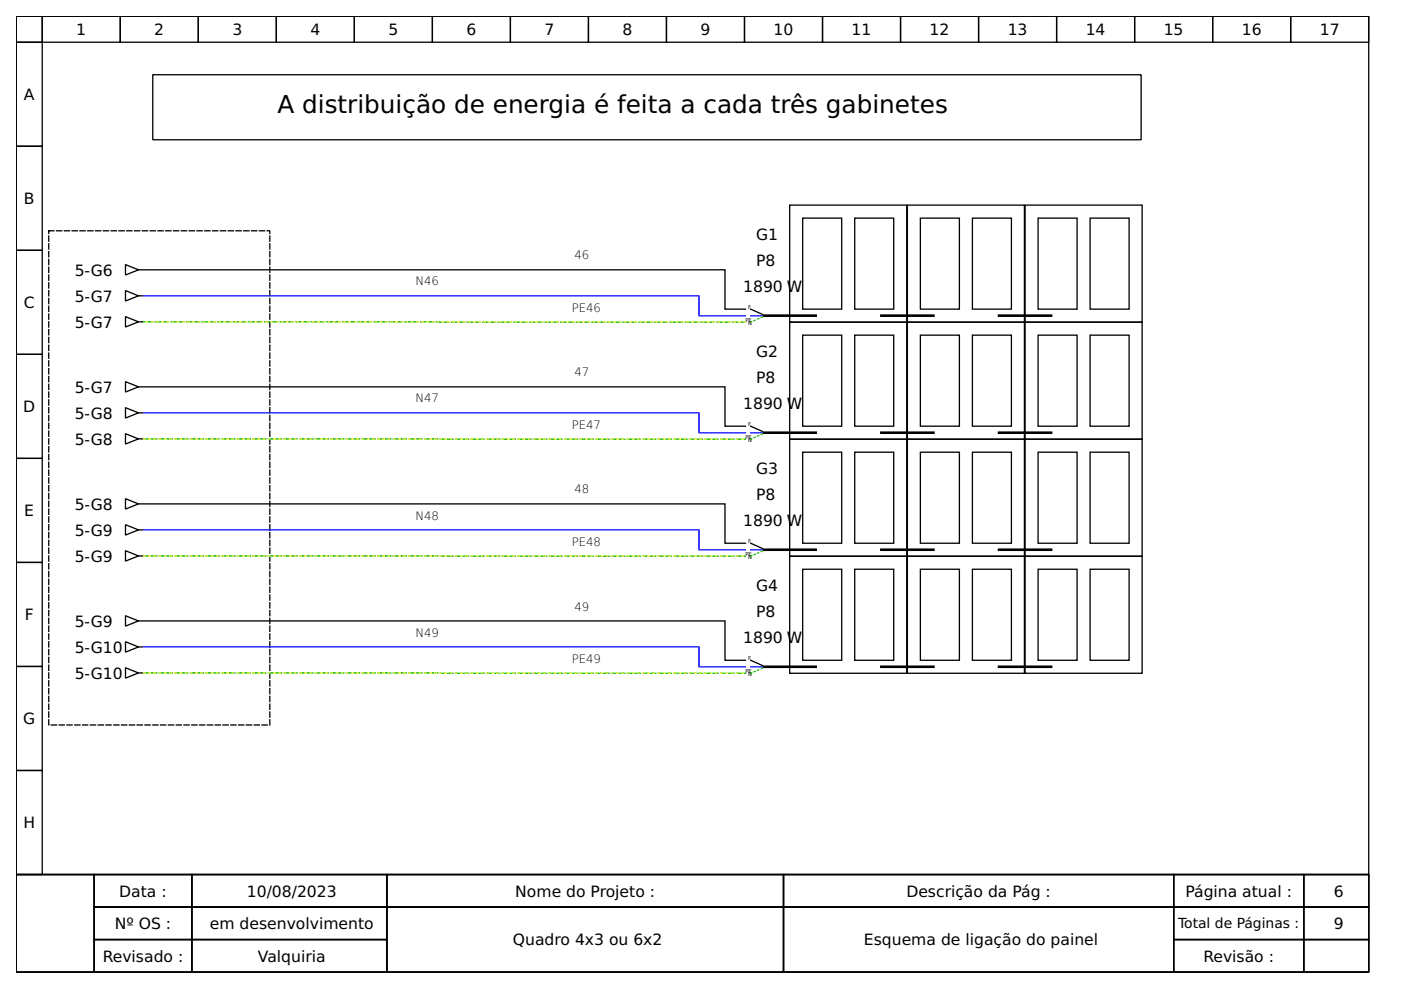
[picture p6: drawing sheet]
<svg xmlns="http://www.w3.org/2000/svg" width="297mm" height="210mm" viewBox="0 0 297 210" stroke-linecap="round" stroke-linejoin="round" font-family="sans-serif">
<g fill="none" stroke="#000" stroke-width=".28">
<path d="M3.4 3.4h286.8v182h-286.8zM3.4 3.4h5.6v5.6h-5.6zM3.4 9h5.6v22h-5.6zM9 3.4h16.5v5.6h-16.5zM25.5 3.4h16.5v5.6h-16.5zM32.4 15.8h209.5v13.8h-209.5zM42 3.4h16.6v5.6h-16.6zM58.6 3.4h16.5v5.6h-16.5zM75.1 3.4h16.6v5.6h-16.6zM91.7 3.4h16.5v5.6h-16.5zM108.2 3.4h16.6v5.6h-16.6zM124.8 3.4h16.5v5.6h-16.5z"/>
<path d="M141.3 3.4h16.5v5.6h-16.5zM157.8 3.4h16.6v5.6h-16.6zM174.4 3.4h16.5v5.6h-16.5zM190.9 3.4h16.6v5.6h-16.6zM207.5 3.4h16.5v5.6h-16.5zM224 3.4h16.6v5.6h-16.6zM240.6 3.4h16.5v5.6h-16.5zM257.1 3.4h16.6v5.6h-16.6zM273.7 3.4h16.5v5.6h-16.5zM3.4 31h5.6v22.1h-5.6zM3.4 53.1h5.6v22h-5.6zM26.6 56.1l2.8 1.1-2.8 1.1z"/>
<path d="M29.4 57.2h.8M30.5 57.2h123.2v8.3h4.4M167.4 43.5h24.8v24.8h-24.8zM170.2 46.2h8.3v19.3h-8.3zM181.2 46.2h8.3v19.3h-8.3zM192.4 43.5h24.8v24.8h-24.8zM195.1 46.2h8.3v19.3h-8.3zM206.2 46.2h8.2v19.3h-8.2zM217.3 43.5h24.9v24.8h-24.9zM220.1 46.2h8.3v19.3h-8.3zM231.1 46.2h8.3v19.3h-8.3zM3.4 75.1h5.6v22.1h-5.6z"/>
<path d="M26.6 61.6l2.8 1.1-2.8 1.1zM26.6 67.1l2.8 1.1-2.8 1.1zM29.4 62.7h.8M29.4 68.2h.8M159.2 65.5l2.4 1.2M167.4 68.3h24.8v24.8h-24.8zM170.2 71.1h8.3v19.3h-8.3zM181.2 71.1h8.3v19.3h-8.3zM192.4 68.3h24.8v24.8h-24.8zM195.1 71.1h8.3v19.3h-8.3zM206.2 71.1h8.2v19.3h-8.2zM217.3 68.3h24.9v24.8h-24.9z"/>
<path d="M220.1 71.1h8.3v19.3h-8.3zM231.1 71.1h8.3v19.3h-8.3zM3.4 97.2h5.6v22h-5.6zM26.6 91.9l2.8 1.2-2.8 1.1zM26.6 86.4l2.8 1.1-2.8 1.1zM26.6 80.9l2.8 1.1-2.8 1.1zM29.4 93.1h.8M29.4 87.5h.8M29.4 82h.8M30.5 82h123.2v8.4h4.4M159.2 90.4l2.4 1.1M167.4 93.1h24.8v24.8h-24.8z"/>
<path d="M170.2 95.9h8.3v19.3h-8.3zM181.2 95.9h8.3v19.3h-8.3zM192.4 93.1h24.8v24.8h-24.8zM195.1 95.9h8.3v19.3h-8.3zM206.2 95.9h8.2v19.3h-8.2zM217.3 93.1h24.9v24.8h-24.9zM220.1 95.9h8.3v19.3h-8.3zM231.1 95.9h8.3v19.3h-8.3zM3.4 119.2h5.6v22.1h-5.6zM26.6 116.8l2.8 1.1-2.8 1.1zM26.6 111.2l2.8 1.2-2.8 1.1zM26.6 105.7l2.8 1.1-2.8 1.1z"/>
<path d="M29.4 117.9h.8M29.4 112.4h.8M29.4 106.8h.8M30.5 106.8h123.2v8.4h4.4M159.2 115.2l2.4 1.1M167.4 117.9h24.8v24.9h-24.8zM192.4 117.9h24.8v24.9h-24.8zM217.3 117.9h24.9v24.9h-24.9zM26.6 130.5l2.8 1.2-2.8 1.1zM26.6 136.1l2.8 1.1-2.8 1.1zM29.4 131.7h.8M29.4 137.2h.8"/>
<path d="M30.5 131.7h123.2v8.3h4.4M159.2 140l2.4 1.1M170.2 120.7h8.3v19.3h-8.3zM181.2 120.7h8.3v19.3h-8.3zM195.1 120.7h8.3v19.3h-8.3zM206.2 120.7h8.2v19.3h-8.2zM220.1 120.7h8.3v19.3h-8.3zM231.1 120.7h8.3v19.3h-8.3zM3.4 141.3h5.6v22.1h-5.6zM26.6 141.6l2.8 1.1-2.8 1.1zM29.4 142.7h.8M3.4 163.4h5.6v22h-5.6z"/>
<path d="M3.4 185.4h286.8v20.7h-286.8zM3.4 185.4h16.6v20.7h-16.6zM20 185.4h20.7v6.9h-20.7zM20 192.3h20.7v6.9h-20.7zM20 199.2h20.7v6.9h-20.7zM40.7 185.4h41.3v6.9h-41.3zM40.7 192.3h41.3v6.9h-41.3zM40.7 199.2h41.3v6.9h-41.3zM82 185.4h84.1v6.9h-84.1zM82 192.3h84.1v13.8h-84.1zM166.1 185.4h82.7v6.9h-82.7zM166.1 192.3h82.7v13.8h-82.7z"/>
<path d="M248.8 185.4h27.6v6.9h-27.6zM248.8 192.3h27.6v6.9h-27.6zM248.8 199.2h27.6v6.9h-27.6zM276.4 185.4h13.8v6.9h-13.8zM276.4 192.3h13.8v6.9h-13.8zM276.4 199.2h13.8v6.9h-13.8z"/>
</g>
<path d="M10.3 48.9h46.9v104.8h-46.9z" fill="none" stroke="#000" stroke-width=".28" stroke-dasharray="1.1 .6"/>
<path d="M161.9 66.9h11M186.9 66.9h11M211.8 66.9h11M161.9 91.7h11M186.9 91.7h11M211.8 91.7h11M161.9 116.6h11M186.9 116.6h11M211.8 116.6h11M161.9 141.4h11M186.9 141.4h11M211.8 141.4h11" fill="none" stroke="#000" stroke-width=".55"/>
<path d="M30.5 62.7h117.7v4.2h9.9M159.2 66.9h2.4M30.5 87.5h117.7v4.2h9.9M159.2 91.7h2.4M30.5 112.4h117.7v4.2h9.9M159.2 116.6h2.4M30.5 137.2h117.7v4.2h9.9M159.2 141.4h2.4" fill="none" stroke="#00f" stroke-width=".28"/>
<path d="M161.6 67.2l-2.4 1.1M161.6 92l-2.4 1.1M161.6 116.8l-2.4 1.1M161.6 141.6l-2.4 1.2" fill="none" stroke="#0f0" stroke-width=".28" stroke-dasharray=".3 .6"/>
<path d="M158.1 68.3l-127.6-.1M30.5 93.1h127.6M30.5 117.9h127.6M30.5 142.7l127.6 .1" fill="none" stroke="#0a0" stroke-width=".28" stroke-dasharray="1.1 .6"/>
<path d="M158.1 68.3l-127.6-.1M30.5 93.1h127.6M30.5 117.9h127.6M30.5 142.7l127.6 .1" fill="none" stroke="#ff0" stroke-width=".28" stroke-dasharray=".3 .8"/>
<text font-size="5.2" x="58.8" y="23.9">A distribuição de energia é feita a cada três gabinetes</text>
<g font-size="3.3">
<text x="16.2" y="7.4">1</text>
<text x="32.7" y="7.4">2</text>
<text x="49.3" y="7.4">3</text>
<text x="65.8" y="7.4">4</text>
<text x="82.3" y="7.4">5</text>
<text x="98.9" y="7.4">6</text>
<text x="115.4" y="7.4">7</text>
<text x="132" y="7.4">8</text>
<text x="148.5" y="7.4">9</text>
<text x="164" y="7.4">10</text>
<text x="180.6" y="7.4">11</text>
<text x="197.1" y="7.4">12</text>
<text x="213.6" y="7.4">13</text>
<text x="230.2" y="7.4">14</text>
<text x="246.7" y="7.4">15</text>
<text x="263.3" y="7.4">16</text>
<text x="279.8" y="7.4">17</text>
<text x="5.1" y="21.2">A</text>
<text x="5.1" y="43.3">B</text>
<text x="160.3" y="50.9">G1</text>
<text x="15.8" y="58.4">5-G6</text>
<text x="160.3" y="56.4">P8</text>
<text x="5" y="65.3">C</text>
<text x="15.8" y="64">5-G7</text>
<text x="157.6" y="61.9">1890 W</text>
<text x="15.8" y="69.5">5-G7</text>
<text x="160.3" y="75.7">G2</text>
<text x="15.8" y="83.3">5-G7</text>
<text x="160.3" y="81.2">P8</text>
<text x="4.9" y="87.4">D</text>
<text x="15.8" y="88.8">5-G8</text>
<text x="157.6" y="86.7">1890 W</text>
<text x="15.8" y="94.3">5-G8</text>
<text x="160.3" y="100.5">G3</text>
<text x="160.3" y="106">P8</text>
<text x="5.1" y="109.5">E</text>
<text x="15.8" y="113.6">5-G9</text>
<text x="15.8" y="108.1">5-G8</text>
<text x="157.6" y="111.5">1890 W</text>
<text x="15.8" y="119.1">5-G9</text>
<text x="160.3" y="125.3">G4</text>
<text x="5.2" y="131.5">F</text>
<text x="160.3" y="130.8">P8</text>
<text x="15.8" y="132.9">5-G9</text>
<text x="157.6" y="136.3">1890 W</text>
<text x="15.8" y="143.9">5-G10</text>
<text x="15.8" y="138.4">5-G10</text>
<text x="4.9" y="153.6">G</text>
<text x="5" y="175.6">H</text>
<text x="25.3" y="190.1">Data :</text>
<text x="52.3" y="190.1">10/08/2023</text>
<text x="109.2" y="190.1">Nome do Projeto :</text>
<text x="192.2" y="190.1">Descrição da Pág :</text>
<text x="251.3" y="190.1">Página atual :</text>
<text x="282.8" y="190.1">6</text>
<text x="24.4" y="197">Nº OS :</text>
<text x="44.5" y="197">em desenvolvimento</text>
<text x="282.8" y="197">9</text>
<text x="21.8" y="203.9">Revisado :</text>
<text x="54.7" y="203.9">Valquiria</text>
<text x="108.7" y="200.4">Quadro 4x3 ou 6x2</text>
<text x="183.2" y="200.4">Esquema de ligação do painel</text>
<text x="255.1" y="203.9">Revisão :</text>
</g>
<text font-size="3" x="249.8" y="196.8">Total de Páginas :</text>
<g font-size="2.5">
<text x="121.8" y="55">46</text>
<text x="88.1" y="60.5">N46</text>
<text x="121.2" y="66.1">PE46</text>
<text x="121.8" y="79.8">47</text>
<text x="88.1" y="85.3">N47</text>
<text x="121.2" y="90.9">PE47</text>
<text x="121.8" y="104.6">48</text>
<text x="88.1" y="110.1">N48</text>
<text x="121.2" y="115.7">PE48</text>
<text x="121.8" y="129.4">49</text>
<text x="88.1" y="135">N49</text>
<text x="121.2" y="140.5">PE49</text>
</g>
<g font-size="1.1">
<text x="158.6" y="65.5">F</text>
<text x="158.1" y="68.3">PE</text>
<text x="158.6" y="68.9">N</text>
<text x="158.1" y="93.1">PE</text>
<text x="158.6" y="93.7">N</text>
<text x="158.6" y="90.4">F</text>
<text x="158.1" y="117.9">PE</text>
<text x="158.6" y="118.5">N</text>
<text x="158.6" y="115.2">F</text>
<text x="158.1" y="142.8">PE</text>
<text x="158.6" y="143.3">N</text>
<text x="158.6" y="140">F</text>
</g>
</svg>
